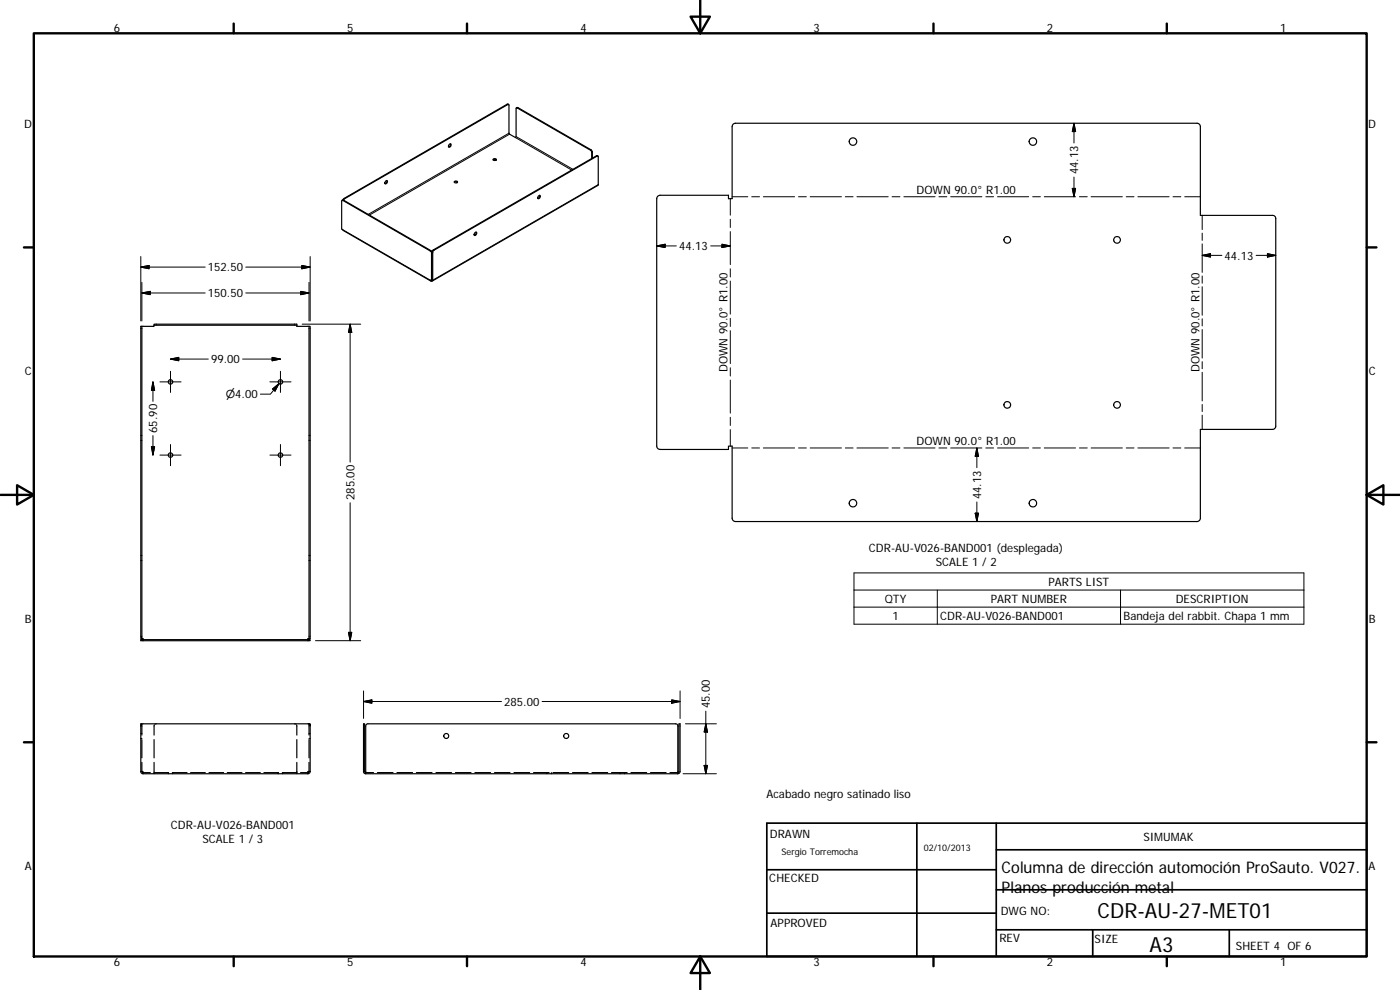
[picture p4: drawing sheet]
<svg xmlns="http://www.w3.org/2000/svg" width="420mm" height="297mm" viewBox="0 0 420 297" stroke-linecap="round" stroke-linejoin="round" font-family="sans-serif">
<g fill="none" stroke="#000" stroke-width=".36">
<path d="M152.6 31.3h-.4l-48.9 28.2-.4 .5M155 32.4l.4-.1 22 12.7 .3 .5 .1 2M115.7 54.3a.32 .32 0 0 1 .5 0 .32 .32 0 0 1 0 .5l-.2 .3a.31 .31 0 0 1-.5 0 .31 .31 0 0 1 .1-.5zM116.1 54.2l-.1 .6-.5 .3M134.9 43.3l.2-.1a.5 .5 0 0 1 .2 .6 .5 .5 0 0 1-.7 .2zM135.2 43.2a.71 .71 0 0 1-.6 .9M136.4 54.7l.3-.2 .6 .2M136.4 54.5a.43 .43 0 0 1 .5-.3 .43 .43 0 0 1 .3 .6 .46 .46 0 0 1-.5 .1 .46 .46 0 0 1-.3-.4zM148 48l.4-.2 .5 .2M148.1 47.7a.42 .42 0 0 1 .6-.1 .42 .42 0 0 1 .1 .5 .42 .42 0 0 1-.5 .1 .42 .42 0 0 1-.2-.5zM161.6 58.8a.32 .32 0 0 1 .5-.1 .32 .32 0 0 1 0 .5l-.2 .3a.32 .32 0 0 1-.5 0 .32 .32 0 0 1 0-.4zM161.9 58.6a.74 .74 0 0 1-.5 .9"/>
<path d="M177.6 47.5v-1.8l-.4-.6-22-12.7-.3 .2-.1 8.5-.1 .2-1.8-1-.2-.3v-8.5l-.2-.2-49.1 28.3-.3 .5M179.4 46.8l-.3-.1-49.1 28.3-.3 .6v8.6l-.2 .1M197.5 58.8l.6-.2h20.5v1h1.1v-21.6l.3-.6 .5-.4h139l.5 .4 .2 .6v26.6h21.7l.6 .2 .4 .6-.1 62.9-.5 .5h-.4h-21.7v26.7l-.2 .6-.5 .4h-139l-.5-.4-.3-.6v-21.6h-1.1v1h-20.5l-.6-.3-.4-.5v-74.5zM102.6 60.1l.5-.1 26.2 15.2 .4 .6M142.4 69.9l.4-.3a.51 .51 0 0 1 .2 .7 .51 .51 0 0 1-.7 .2zM142.9 69.6l-.2 .8-.4 .1M42.3 97.9h.3v93.7h-.3zM46.2 97.6h42.9M46.2 97.6v.3h-3.6M89.1 97.6v-.3h-42.9v.3M89.1 97.6v.3h3.6M92.7 97.9h.4v93.7h-.4z"/>
<path d="M129.1 84.1l.4 .2h-.2zM129.5 84.3v-8.5l-.2-.4-26.7-15.3-.1 8.6 .5 .5 26.3 15.1M129.5 84.3l.4-.2v-8.4l.3-.6 49.1-28.3 .2 .1-.1 8.7-49.6 28.7M42.3 132.1h.1M42.3 130.7h.1M42.5 132.1h.1M42.5 130.7h.1M92.7 132.1h.1M92.7 130.7h.1M93 132.1h.1M93 130.7h.1M42.3 168.2h.1"/>
<path d="M42.3 166.7h.1M42.5 168.2h.1M42.5 166.7h.1M92.7 168.2h.1M92.7 166.7h.1M93 168.2h.1M93 166.7h.1M42.6 191.6h.3v.3M42.9 191.9h-.6v.3h.6M42.9 191.9v.1M42.9 192.2h.1M42.9 191.9h49.5"/>
<path d="M42.9 192.2h49.5M92.4 191.9h.7v.3h-.7M92.4 191.9v.1M92.4 192.2h.1M92.7 191.6h-.3v.3M42.3 217.8v13.7M42.6 217.4v-.2h-.3v.6M42.6 217.6v3M46.3 217.5l-.1 3.1M46.9 217.2h-.3M88.4 217.2h.4M89 217.5l.1 3.1"/>
<path d="M92.7 217.4v-.2h.4v.6l-.2-.5-.5-.1h-49.5l-.5 .1-.1 .5M92.7 217.6v3M93.1 217.8v13.7M42.3 231.5l.1 .5 .5 .2M42.3 221.6h.1M42.3 220.1h.1M42.3 231.5h.6v.7M42.5 221.6h.1M42.5 220.1h.1M42.6 228.7l.1 3 2.4 .1M42.6 221.9v5.5M42.9 232.2h49.5"/>
<path d="M46.2 231.8h4.4M46.2 228.7v2.9M46.2 231.7v.2M46.2 221.9v5.5M46.2 232.1v.1M50.5 231.8v.1M50.5 232.1v.1M51.7 231.8h4.4M51.8 231.8v.1M51.8 232.1v.1M57.2 231.8h4.4M62.7 231.8h4.4"/>
<path d="M68.2 231.8h4.4M73.7 231.8h4.4M79.2 231.8h4.4M83.5 231.8v.1M83.5 232.1v.1M84.7 231.8h4.4M84.8 231.8v.1M84.8 232.1v.1M89.1 231.7v.2M89.1 221.9v5.5M89.1 228.7v2.9M89.1 232.1v.1"/>
<path d="M92.7 221.6h.1M92.7 220.1h.1M92.7 228.7l-.1 3-2.4 .1M92.7 221.9v5.5M93 221.6h.1M93 220.1h.1M93.1 231.5l-.2 .5-.5 .2M93.1 231.5h-.7v.7M109.1 231.5v-14.3h.3v14.3M109.1 231.5l.2 .5 .5 .2M109.1 231.5h.3l.4 .3h2.3M109.8 232.2h93.6"/>
<path d="M109.8 232.2v-14.4l.4-.6h92.6l.4 .1 .2 .5v14.4M113.3 231.8h4.7M119.1 231.8h4.7M125 231.8h4.7M130.8 231.8h4.7M136.7 231.8h4.7M142.5 231.8h4.7M148.4 231.8h4.7M154.3 231.8h4.7M160.1 231.8h4.7M164.1 231.8v.1M164.1 232.1v.1"/>
<path d="M165.5 231.8v.1M165.5 232.1v.1M166 231.8h4.7M171.8 231.8h4.7M177.7 231.8h4.7M183.5 231.8h4.7M186.1 231.8v.1M186.1 232.1v.1M187.4 231.8v.1M187.4 232.1v.1M189.4 231.8h4.7M195.2 231.8h4.7"/>
<path d="M201.1 231.8h2.3l.3-.2v-14.4h.4v14.3l-.2 .5-.5 .2"/>
<circle cx="256" cy="42.5" r="1.13"/>
<circle cx="310" cy="42.5" r="1.13"/>
<circle cx="302.3" cy="72" r="1"/>
<circle cx="335.2" cy="72" r="1.01"/>
<circle cx="51.2" cy="114.6" r=".66"/>
<circle cx="84.2" cy="114.6" r=".66"/>
<circle cx="51.2" cy="136.5" r=".67"/>
<circle cx="84.2" cy="136.5" r=".67"/>
<circle cx="302.3" cy="121.5" r="1"/>
<circle cx="335.2" cy="121.5" r="1.01"/>
<circle cx="256" cy="151" r="1.13"/>
<circle cx="310" cy="151" r="1.13"/>
<circle cx="133.9" cy="220.8" r=".74"/>
<circle cx="169.9" cy="220.8" r=".75"/>
</g>
<g fill="none" stroke="#000" stroke-width=".3">
<path d="M152.2 31.3l.2 .1M152.7 40l-42.2 24.3M155.4 32.3l-.2 .1M322.3 37v5.9M322.3 37l.5 2.5h-1zM103.3 59.5l.1 .1M152.9 40.3l-42 24.2M154.7 41.3l16.9 9.7M154.9 41l17 9.8M177.4 45l-.2 .1M177.8 45.6l-.2 .1M179 46.7l.2 .1"/>
<path d="M179.5 55.4l-49.6 28.7-.2-.1M219.2 59.6v5M219.7 59h4.7M225.6 59h2.3M229.1 59h9.4M239.6 59h2.4M243.2 59h9.3M253.7 59h2.3M257.2 59h9.4M267.7 59h2.4M271.3 59h9.3M281.8 59h2.4"/>
<path d="M285.3 59h9.4M295.9 59h2.3M299.4 59h9.3M309.9 59h2.3M313.4 59h9.4M321.8 56.5h1l-.5 2.5zM322.3 53.1v5.9M323.9 59h2.4M327.5 59h9.3M338 59h2.3M341.5 59h9.4M352 59h2.4"/>
<path d="M355.5 59h4.7M42.3 77v19.3M90.6 79.7l2.5 .4-2.5 .5zM93.1 77v19.3M102.9 68.9l26.2 15.2M103.1 60l-.2 .1M129.3 75.2l-.2 .1M129.7 75.8l-.2 .1M129.7 75.6l.2 .1M130 75l.2 .1M197.1 73.8l2.5-.5v1zM203 73.8h-5.9"/>
<path d="M213.3 73.8h5.9M216.7 73.3l2.5 .5-2.5 .5zM219.2 65.8v2.5M219.2 69.5v9.9M360.8 64.6v4.3M360.8 70v2.1M360.8 73.2v8.5M360.8 76.6l2.5-.5v1zM360.8 76.6h5.9M377 76.6h5.9M380.4 76.1l2.5 .5-2.5 .5zM42.3 80.1l2.4-.4v.9z"/>
<path d="M42.3 80.1h19.3M42.6 87.9l2.5-.5v1zM42.6 87.9h19M42.6 84.7v11.6M73.8 87.9h18.9M73.8 80.1h19.3M90.3 87.4l2.4 .5-2.4 .5zM90.7 97.3h17.6M92.7 84.7v11.6M105.1 97.3l.5 2.4h-1zM105.1 97.3v41.4M219.2 80.6v2.5"/>
<path d="M219.2 84.3v10M219.2 95.5v2.5M219.2 99.2v9.9M360.8 82.8v2.2M360.8 86v8.6M360.8 95.7v2.1M360.8 98.9v8.5M45.9 114.6v5.8M45.9 114.6l.5 2.5h-1zM48 114.6h6.3M51.2 111.4v6.4M51.2 107.7l2.4-.5v1z"/>
<path d="M51.2 107.7h11.3M72.8 107.7h11.4M81 114.6h6.3M81.7 107.2l2.5 .5-2.5 .5zM81.8 116.7l1.9-1.6-1.2 2.2zM83.7 115.1l-2.5 3.2h-3.1M84.2 111.4v6.4M219.2 110.3v2.5M219.2 114v10M360.8 108.5v2.1M360.8 111.7v8.6M45.4 134h1l-.5 2.5z"/>
<path d="M45.9 130.7v5.8M48 136.5h6.3M51.2 133.4v6.3M81 136.5h6.3M84.2 133.4v6.3M219.2 125.2v2.5M219.2 128.9v5M219.7 134.4h4.7M225.6 134.4h2.3M229.1 134.4h9.4M239.6 134.4h2.4M243.2 134.4h9.3"/>
<path d="M253.7 134.4h2.3M257.2 134.4h9.4M267.7 134.4h2.4M271.3 134.4h9.3M281.8 134.4h2.4M285.3 134.4h9.4M293.2 134.4v5.9M293.2 134.4l.5 2.5h-1zM295.9 134.4h2.3M299.4 134.4h9.3M309.9 134.4h2.3M313.4 134.4h9.4"/>
<path d="M323.9 134.4h2.4M327.5 134.4h9.3M338 134.4h2.3M341.5 134.4h9.4M352 134.4h2.4M355.5 134.4h4.7M360.8 121.3v2.2M360.8 124.6v4.2M105.1 150.9v41.3M292.7 154h1l-.5 2.5zM293.2 150.6v5.9M256.3 171.9h135v15.4h-135z"/>
<path d="M256.3 177h135M281.3 177v10.3M336.3 177v10.3M94.7 192.2h13.6M104.6 189.7h1l-.5 2.5zM256.3 182.2h135M109.1 210.5l2.5-.5v1zM109.1 210.5h41.4M109.1 207.3v8.3M162.7 210.5h41.4M201.6 210l2.5 .5-2.5 .5zM204.1 207.3v8.3"/>
<path d="M205.7 217.2h9.3M211.8 213.4v18.8M211.8 217.2l.5 2.4h-1zM205 232.2h10M211.3 229.7h1l-.5 2.5z"/>
</g>
<g fill="none" stroke="#000" stroke-width=".71">
<path d="M10.1 10h400.1v277h-400.1zM70.1 7.1v2.9M140.2 7.1v2.9M207.3 5h5.8l-2.9 5zM210.2 0v10M280.2 7.1v2.9M350.2 7.1v2.9M7.2 74.2h2.9M410.2 74.2h2.9M.2 148.5h9.9M5.1 145.6l5 2.9-5 2.9zM410.2 148.5l5-2.9v5.8z"/>
<path d="M410.2 148.5h9.9M7.2 222.7h2.9M410.2 222.7h2.9M70.1 287v2.9M140.2 287v2.9M210.2 287l2.9 5h-5.8zM210.2 287v10M280.2 287v2.9M350.2 287v2.9"/>
</g>
<path d="M230.1 247h180.1v40h-180.1zM275.2 247v40M299 255h111.2M299 247v40M230.1 274h68.9M230.1 261h68.9M299 279h111.2M299 267h111.2M327.9 279v8M368.9 279v8" fill="none" stroke="#000" stroke-width=".51"/>
<g fill="#000" stroke="#000" stroke-width=".3">
<path d="M322.3 37l.5 2.5h-1zM321.8 56.5h1l-.5 2.5zM42.3 80.1l2.4-.4v.9zM197.1 73.8l2.5-.5v1zM216.7 73.3l2.5 .5-2.5 .5zM360.8 76.6l2.5-.5v1zM380.4 76.1l2.5 .5-2.5 .5zM42.6 87.9l2.5-.5v1zM90.3 87.4l2.4 .5-2.4 .5zM90.6 79.7l2.5 .4-2.5 .5zM105.1 97.3l.5 2.4h-1zM45.9 114.6l.5 2.5h-1z"/>
<path d="M51.2 107.7l2.4-.5v1zM81.7 107.2l2.5 .5-2.5 .5zM81.8 116.7l1.9-1.6-1.2 2.2zM45.4 134h1l-.5 2.5zM293.2 134.4l.5 2.5h-1zM292.7 154h1l-.5 2.5zM104.6 189.7h1l-.5 2.5zM109.1 210.5l2.5-.5v1zM201.6 210l2.5 .5-2.5 .5zM211.8 217.2l.5 2.4h-1zM211.3 229.7h1l-.5 2.5z"/>
</g>
<g font-size="6.3">
<text x="329.4" y="275.4">CDR-AU-27-MET01</text>
<text x="345" y="285.6">A3</text>
</g>
<g font-size="4.8">
<text x="300.6" y="262.1">Columna de dirección automoción ProSauto. V027.</text>
<text x="300.6" y="267.8">Planos producción metal</text>
</g>
<g font-size="3.5">
<text x="34.2" y="9.6">6</text>
<text x="104.2" y="9.6">5</text>
<text x="174.2" y="9.6">4</text>
<text x="244.2" y="9.6">3</text>
<text x="314.2" y="9.6">2</text>
<text x="384.2" y="9.6">1</text>
<text x="7.3" y="38.4">D</text>
<text x="410.6" y="38.4">D</text>
<text x="323.6" y="52.3" transform="rotate(-90 323.6 52.3)">44.13</text>
<text x="275" y="58.2">DOWN 90.0° R1.00</text>
<text x="203.8" y="75.1">44.13</text>
<text x="367.5" y="77.9">44.13</text>
<text x="62.4" y="81.4">152.50</text>
<text x="62.4" y="89.2">150.50</text>
<text x="7.4" y="112.6">C</text>
<text x="63.3" y="109">99.00</text>
<text x="218.3" y="111.7" transform="rotate(-90 218.3 111.7)">DOWN 90.0° R1.00</text>
<text x="359.9" y="111.7" transform="rotate(-90 359.9 111.7)">DOWN 90.0° R1.00</text>
<text x="410.8" y="112.6">C</text>
<text x="47.2" y="129.9" transform="rotate(-90 47.2 129.9)">65.90</text>
<text x="275" y="133.6">DOWN 90.0° R1.00</text>
<text x="294.4" y="149.8" transform="rotate(-90 294.4 149.8)">44.13</text>
<text x="106.4" y="150" transform="rotate(-90 106.4 150)">285.00</text>
<text x="260.8" y="165.6">CDR-AU-V026-BAND001 (desplegada)</text>
<text x="280.8" y="169.8">SCALE 1 / 2</text>
<text x="314.7" y="175.7">PARTS LIST</text>
<text x="265.5" y="180.9">QTY</text>
<text x="267.8" y="186">1</text>
<text x="297.4" y="180.9">PART NUMBER</text>
<text x="352.8" y="180.9">DESCRIPTION</text>
<text x="7.4" y="186.9">B</text>
<text x="282.2" y="186">CDR-AU-V026-BAND001</text>
<text x="337.2" y="186.1">Bandeja del rabbit. Chapa 1 mm</text>
<text x="410.8" y="186.9">B</text>
<text x="151.3" y="211.8">285.00</text>
<text x="213.1" y="212.6" transform="rotate(-90 213.1 212.6)">45.00</text>
<text x="230.1" y="239.3">Acabado negro satinado liso</text>
<text x="51.3" y="248.9">CDR-AU-V026-BAND001</text>
<text x="231.1" y="251.4">DRAWN</text>
<text x="60.7" y="253.1">SCALE 1 / 3</text>
<text x="343.2" y="252.3">SIMUMAK</text>
<text x="7.4" y="261.1">A</text>
<text x="410.8" y="261.1">A</text>
<text x="230.9" y="264.6">CHECKED</text>
<text x="300.3" y="274.5">DWG NO:</text>
<text x="231.3" y="278.2">APPROVED</text>
<text x="299.9" y="282.6">REV</text>
<text x="328.5" y="283">SIZE</text>
<text x="370.9" y="285.1">SHEET 4 OF 6</text>
<text x="34.2" y="289.9">6</text>
<text x="104.2" y="289.9">5</text>
<text x="174.2" y="289.9">4</text>
<text x="244.2" y="289.9">3</text>
<text x="314.2" y="289.9">2</text>
<text x="384.2" y="289.9">1</text>
</g>
<text font-size="3.3" x="67.7" y="119.5">⌀4.00</text>
<g font-size="2.7">
<text x="234.5" y="256.6">Sergio Torremocha</text>
<text x="277.3" y="255.2">02/10/2013</text>
</g>
</svg>
